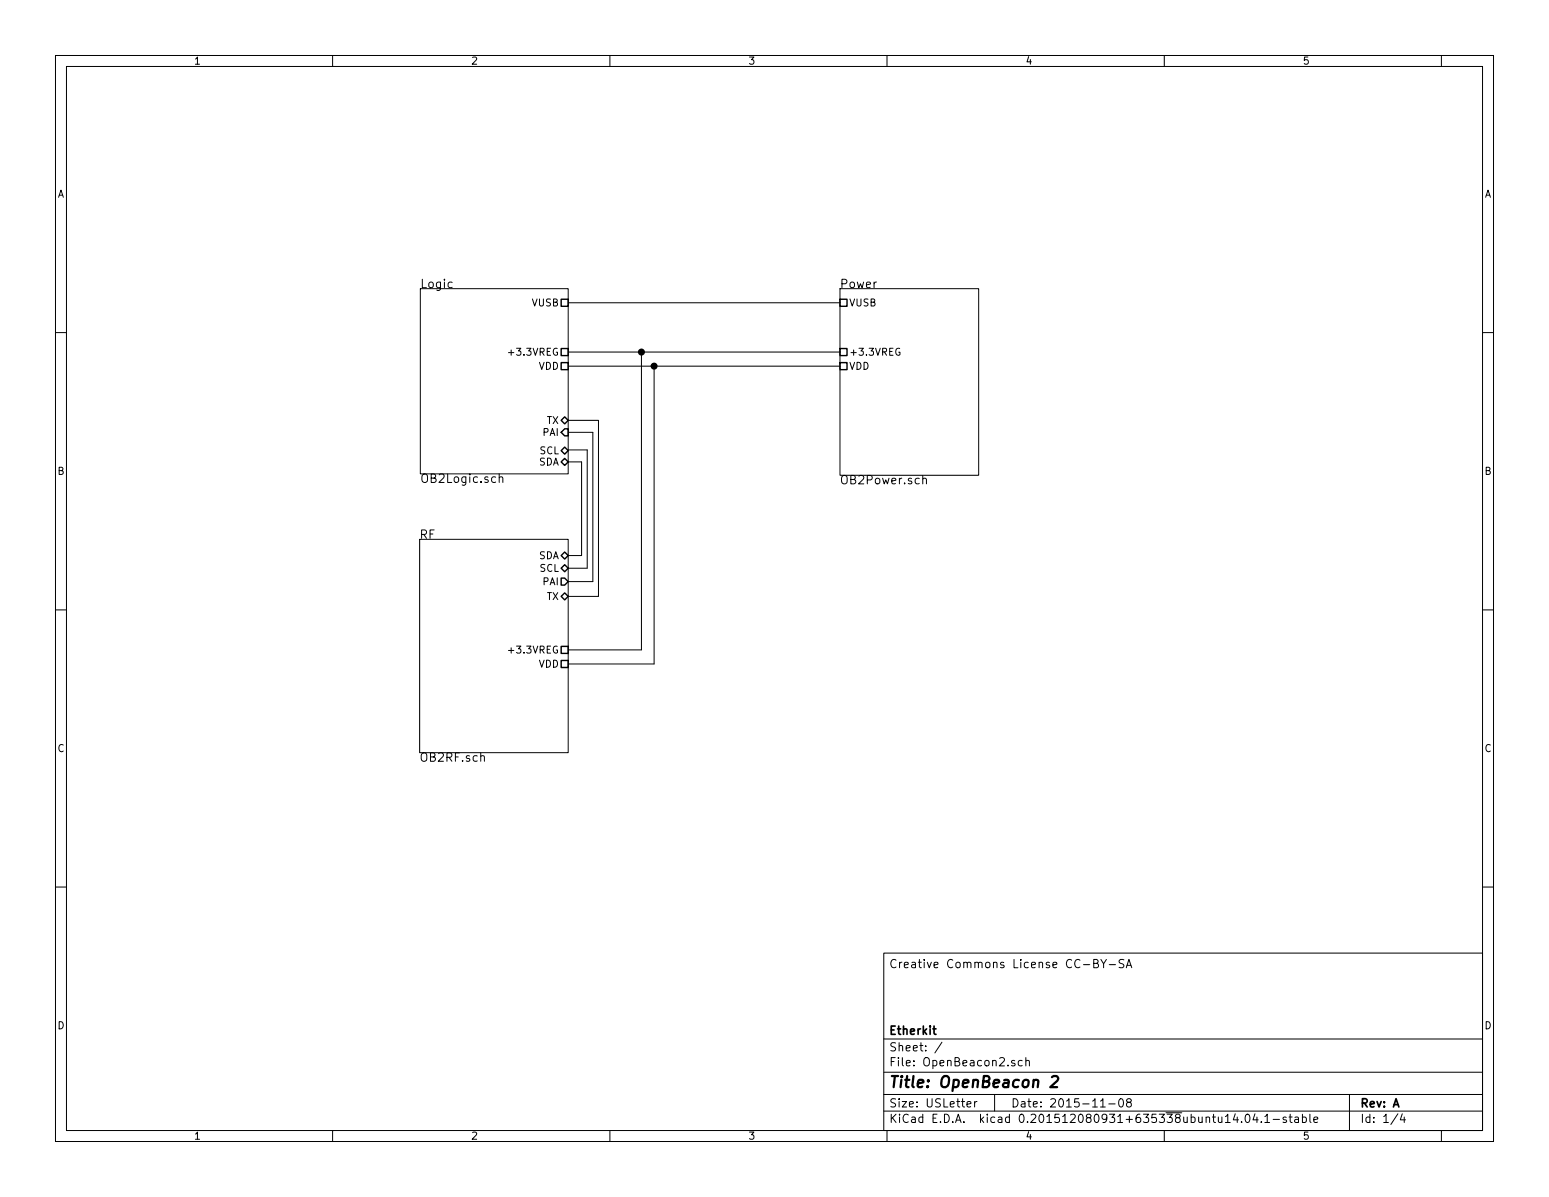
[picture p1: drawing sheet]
<svg xmlns="http://www.w3.org/2000/svg" width="279mm" height="216mm" viewBox="0 0 279 216" stroke-linecap="round" stroke-linejoin="round" font-family="sans-serif">
<g fill="none" stroke="#000" stroke-width=".18">
<path d="M10 10h259.4v195.9h-259.4zM12 12h255.4v191.9h-255.4zM60 10v2M110 10v2M160 10v2M210 10v2M260 10v2M10 60h2M75.8 52.1h26.7v33.4h-26.7zM102.5 54.6h49M151.5 52.1h25v33.6h-25zM267.4 60h2"/>
<path d="M91.7 63.6h1M102.5 63.5h49M102.5 66h49M102.5 78h4.4v26.9h-4.4M102.5 75.8h5.4v31.8h-5.4M115.7 63.5v53.7h-13.2M118 66v53.8h-15.5M162.3 62.9a.59 .59 0 0 0-.7 .5 .59 .59 0 0 0 .7 .6v-.5h-.2M75.7 97.3h26.8v38.5h-26.8zM90 86.2l.1-.1a.36 .36 0 0 1 .6 .1v.8M90 85.5v1.5M102.5 83.3h2.4v16.9h-2.4"/>
<path d="M102.5 81.2h3.4v21.3h-3.4M166.4 86.4l.1-.1a.36 .36 0 0 1 .6 .2v.8M166.4 85.8v1.5M10 110h2M91.7 117.3h1M267.4 110h2M86.7 136.4h.1a.36 .36 0 0 1 .6 .1v.8M10 160h2M267.4 160h2M159.4 171.9h108v32h-108zM197.3 173.8l.7-.2 .1-.3-.3-.2h-.5v1.4h.6l.2-.2a.41 .41 0 0 0-.3-.5M198.6 173.1l.5 .7 .5-.7"/>
<path d="M199.1 173.8v.7M200.1 174h1.1M202.7 173.1h-.6l-.2 .2v.3l.7 .4v.4a.62 .62 0 0 1-.7 .1M203.1 174.5l.5-1.4 .5 1.4M203.3 174.1h.7M159.4 197.4h108M159.4 193.4h108M159.4 187.4h108M169.9 188l-1.3 1.9M174.4 199.2l.7-.2v-.2l-.4-.1-.3 .2 .1 .7h.6M175.8 198.7v1M176.2 198.7l-.4 .3"/>
<path d="M179.4 197.4v3M183 191.3a.37 .37 0 0 0-.6 .2l.1 .2 .5 .1 .1 .2-.2 .3-.5-.1M184.4 191.3h-.5l-.2 .2v.6l.2 .2 .5-.1M185 191.4l.2-.1h.4l.1 1M185 190.8v1.5M198.5 199.7h.9M200 199.1h1.1M202 198.2h.1a.81 .81 0 0 1 .6 .6 .81 .81 0 0 1-.3 .8l-.1 .1a.8 .8 0 0 1-.6-.7 .8 .8 0 0 1 .3-.8zM203.5 198.8l-.3-.3 .1-.2 .2-.1h.4l.2 .3-.1 .2-.5 .1-.3 .3v.3l.3 .3h.3l.3-.3v-.3l-.3-.3M243.4 197.4v6.5M60 203.9v2M110 203.9v2"/>
<path d="M159.4 200.4h108M160 203.9v2M210 203.9v2M224 202.3v.2M224.8 201h.1a.81 .81 0 0 1 .6 .6 .81 .81 0 0 1-.3 .8l-.1 .1a.8 .8 0 0 1-.6-.7 .8 .8 0 0 1 .3-.8zM226.4 200.9l-.4 1.1h.9M226.7 201.5v1M227.5 202.3v.2M228.1 201.4l.5-.4v1.5M228.1 202.5h.9M229.6 201.9h1.2M232 201.5a.37 .37 0 0 0-.6 .2l.1 .2 .5 .1 .1 .2-.2 .3-.5-.1"/>
<path d="M232.5 201.5h.6M232.7 201v1.3l.4 .2M233.6 201.5h.6v1M234.2 201.8l-.5 .1-.2 .2 .2 .4 .5-.1M234.9 201.5h.5l.2 .3-.1 .6h-.6M234.9 201v1.5M236.3 201v1.3l.2 .2M237 202l.7-.2-.1-.3h-.4l-.2 .2 .1 .7h.5M252.1 200.9l-1.2 1.9M252.9 200.9l-.3 1.1h.9M253.3 201.5v1M260 203.9v2"/>
</g>
<path d="M189.7 194.3l.3-.2h.5l.2 .1 .2 .5-1.5 1.4h1.3" fill="none" stroke="#000" stroke-width=".41"/>
<g fill="none" stroke="#000" stroke-width=".25">
<path d="M101.2 54h1.3v1.2h-1.3zM151.5 54h1.3v1.2h-1.3zM101.2 65.4h1.3v1.3h-1.3zM101.2 62.9h1.3v1.2h-1.3zM101.2 75.8l.7-.6 .6 .6-.6 .7zM101.9 77.3h.6v1.3h-.6l-.7-.6zM151.5 62.9h1.3v1.2h-1.3zM151.5 65.4h1.3v1.3h-1.3zM101.2 83.3l.7-.6 .6 .6-.6 .6zM101.9 80.6l.6 .7-.6 .6-.7-.6zM101.2 102.5l.7-.6 .6 .6-.6 .6zM101.2 100.2l.7-.6 .6 .6-.6 .6z"/>
<path d="M101.2 119.1h1.3v1.3h-1.3zM101.2 116.6h1.3v1.3h-1.3zM101.2 107.6l.7-.7 .6 .7-.6 .6zM101.2 104.3h.7l.6 .6-.6 .6h-.7z"/>
</g>
<g fill="#000" stroke="#000" stroke-width=".25">
<circle cx="115.7" cy="63.5" r=".51"/>
<circle cx="118" cy="66" r=".51"/>
</g>
<text font-size="2.8" x="160.4" y="196.2">Title: OpenBeacon 2</text>
<g font-size="2.1">
<text x="75.8" y="52">Logic</text>
<text x="151.5" y="52">Power</text>
<text x="75.8" y="87.1">OB2Logic.sch</text>
<text x="151.5" y="87.4">OB2Power.sch</text>
<text x="75.7" y="97.2">RF</text>
<text x="75.7" y="137.4">OB2RF.sch</text>
<text x="160.4" y="174.6">Creative Commons License CC-BY-SA</text>
<text x="160.4" y="189.6">Sheet: /</text>
<text x="160.4" y="186.6">Etherkit</text>
<text x="160.4" y="192.3">File: OpenBeacon2.sch</text>
<text x="160.4" y="202.5">KiCad E.D.A. kicad 0.201512080931+635338ubuntu14.04.1-stable</text>
<text x="160.4" y="199.7">Size: USLetter</text>
<text x="182.4" y="199.7">Date: 2015-11-08</text>
<text x="245.4" y="199.7">Rev: A</text>
<text x="245.4" y="202.5">Id: 1/4</text>
</g>
<g font-size="1.8">
<text x="35" y="11.6">1</text>
<text x="85" y="11.6">2</text>
<text x="135" y="11.6">3</text>
<text x="185" y="11.6">4</text>
<text x="235" y="11.6">5</text>
<text x="10.4" y="35.6">A</text>
<text x="267.8" y="35.6">A</text>
<text x="95.9" y="55.2">VUSB</text>
<text x="153.2" y="55.2">VUSB</text>
<text x="92.3" y="64.1">+3.3VREG</text>
<text x="153.2" y="64.1">+3.3VREG</text>
<text x="97.1" y="66.7">VDD</text>
<text x="153.2" y="66.7">VDD</text>
<text x="98.6" y="76.5">TX</text>
<text x="97.1" y="83.9">SDA</text>
<text x="97.3" y="81.9">SCL</text>
<text x="97.9" y="78.6">PAI</text>
<text x="10.4" y="85.6">B</text>
<text x="267.8" y="85.6">B</text>
<text x="97.1" y="100.8">SDA</text>
<text x="97.3" y="103.1">SCL</text>
<text x="97.9" y="105.5">PAI</text>
<text x="98.6" y="108.2">TX</text>
<text x="92.3" y="117.9">+3.3VREG</text>
<text x="97.1" y="120.4">VDD</text>
<text x="10.4" y="135.6">C</text>
<text x="267.8" y="135.6">C</text>
<text x="10.4" y="185.6">D</text>
<text x="267.8" y="185.6">D</text>
<text x="35" y="205.5">1</text>
<text x="85" y="205.5">2</text>
<text x="135" y="205.5">3</text>
<text x="185" y="205.5">4</text>
<text x="235" y="205.5">5</text>
</g>
</svg>
